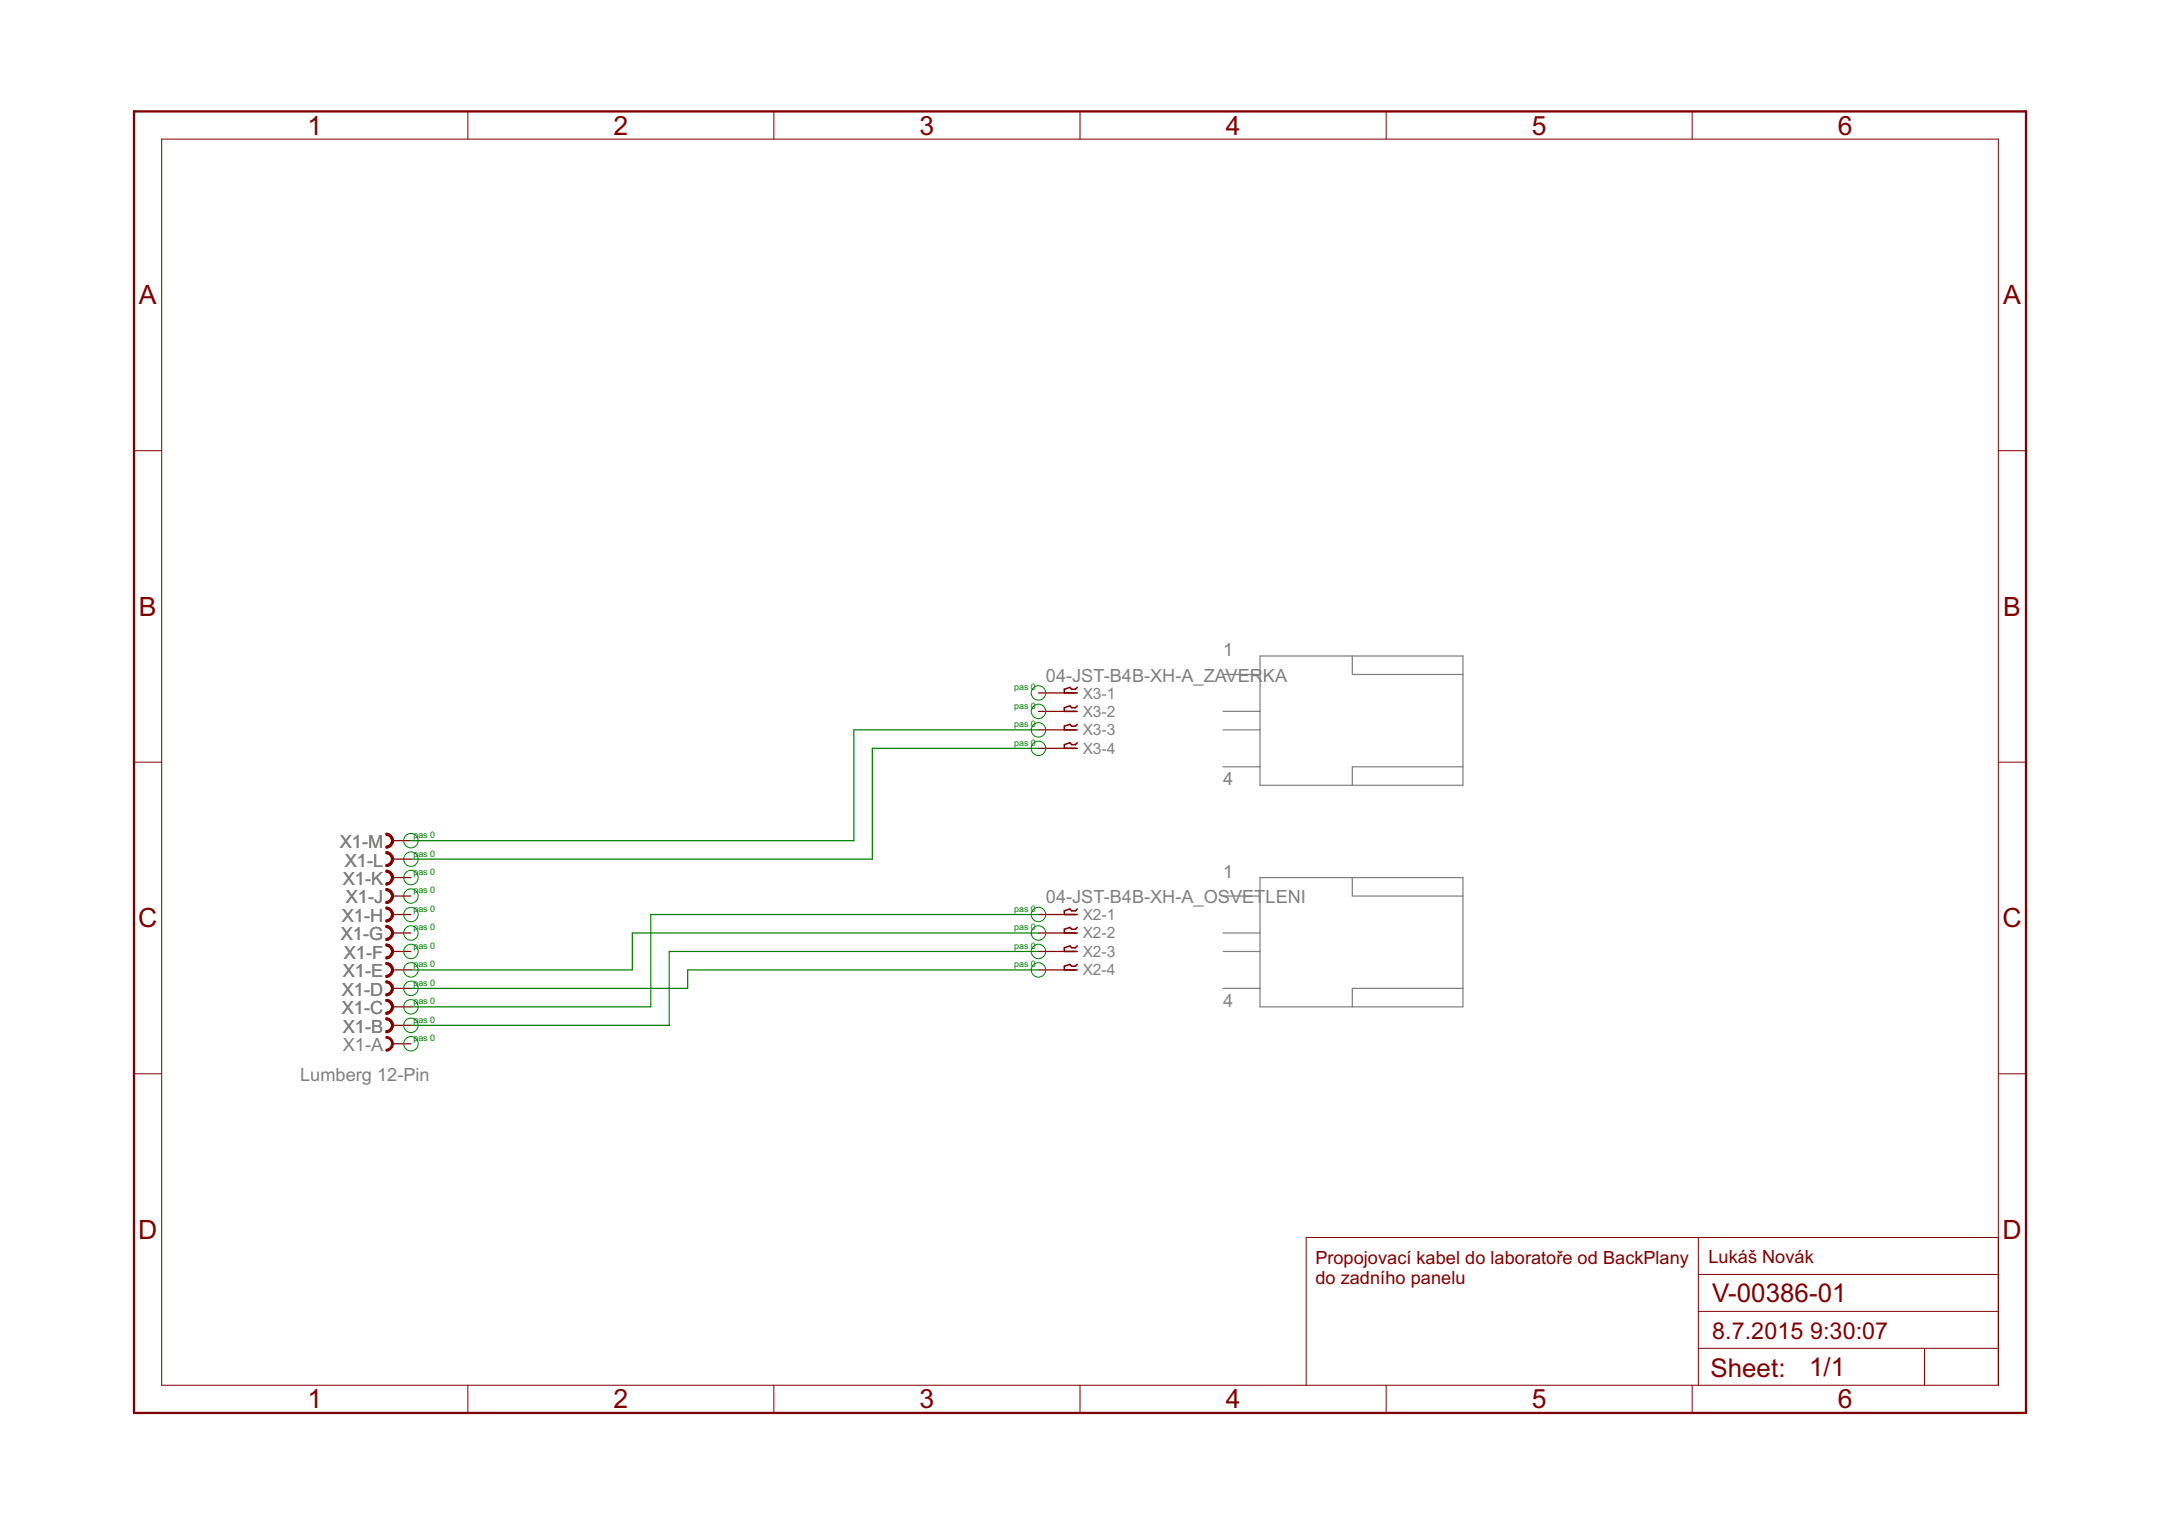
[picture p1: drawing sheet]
<?xml version="1.0" encoding="utf-8"?>
<!DOCTYPE eagle SYSTEM "eagle.dtd">
<eagle version="7.2.0">
<drawing>
<settings>
<setting alwaysvectorfont="no"/>
<setting verticaltext="up"/>
</settings>
<grid distance="0.1" unitdist="inch" unit="inch" style="lines" multiple="1" display="no" altdistance="0.01" altunitdist="inch" altunit="inch"/>
<schematic xreflabel="%F%N/%S.%C%R" xrefpart="/%S.%C%R">
<libraries>
<library name="Kabely">
<symbols>
<symbol name="FV">
<wire x1="0.889" y1="0.889" x2="0.889" y2="-0.889" width="0.254" layer="94" curve="180" cap="flat"/>
<text x="1.27" y="-0.762" size="1.778" layer="95">&gt;NAME</text>
<text x="-2.54" y="1.397" size="1.778" layer="96">&gt;VALUE</text>
<pin name="F" x="-2.54" y="0" visible="off" length="short" direction="pas"/>
</symbol>
<symbol name="F">
<wire x1="0.889" y1="0.889" x2="0.889" y2="-0.889" width="0.254" layer="94" curve="180" cap="flat"/>
<text x="1.27" y="-0.762" size="1.778" layer="95">&gt;NAME</text>
<pin name="F" x="-2.54" y="0" visible="off" length="short" direction="pas"/>
<wire x1="0.889" y1="0.889" x2="0.889" y2="-0.889" width="0.254" layer="94" curve="180" cap="flat"/>
<text x="1.27" y="-0.762" size="1.778" layer="95">&gt;NAME</text>
</symbol>
</symbols>
<devicesets>
<deviceset name="LU12MP" prefix="X" uservalue="yes">
<gates>
<gate name="-A" symbol="FV" x="2.54" y="27.94" addlevel="always" swaplevel="1"/>
<gate name="-B" symbol="F" x="2.54" y="25.4" addlevel="always" swaplevel="1"/>
<gate name="-C" symbol="F" x="2.54" y="22.86" addlevel="always" swaplevel="1"/>
<gate name="-D" symbol="F" x="2.54" y="20.32" addlevel="always" swaplevel="1"/>
<gate name="-E" symbol="F" x="2.54" y="17.78" addlevel="always" swaplevel="1"/>
<gate name="-F" symbol="F" x="2.54" y="15.24" addlevel="always" swaplevel="1"/>
<gate name="-G" symbol="F" x="2.54" y="12.7" addlevel="always" swaplevel="1"/>
<gate name="-H" symbol="F" x="2.54" y="10.16" addlevel="always" swaplevel="1"/>
<gate name="-J" symbol="F" x="2.54" y="7.62" addlevel="always" swaplevel="1"/>
<gate name="-K" symbol="F" x="2.54" y="5.08" addlevel="always" swaplevel="1"/>
<gate name="-L" symbol="F" x="2.54" y="2.54" addlevel="always" swaplevel="1"/>
<gate name="-M" symbol="F" x="2.54" y="0" addlevel="always" swaplevel="1"/>
</gates>
<devices>
<device name="" package="LU12MP">
<connects>
<connect gate="-A" pin="F" pad="A"/>
<connect gate="-B" pin="F" pad="B"/>
<connect gate="-C" pin="F" pad="C"/>
<connect gate="-D" pin="F" pad="D"/>
<connect gate="-E" pin="F" pad="E"/>
<connect gate="-F" pin="F" pad="F"/>
<connect gate="-G" pin="F" pad="G"/>
<connect gate="-H" pin="F" pad="H"/>
<connect gate="-J" pin="F" pad="J"/>
<connect gate="-K" pin="F" pad="K"/>
<connect gate="-L" pin="F" pad="L"/>
<connect gate="-M" pin="F" pad="M"/>
</connects>
<technologies>
<technology name="">
<attribute name="LU" value="12-Pin" constant="no"/>
</technology>
</technologies>
</device>
</devices>
</deviceset>
</devicesets>
</library>
<library name="bt_con-jst-xh">
<symbols>
<symbol name="P-VN">
<wire x1="0.254" y1="0" x2="-1.524" y2="0" width="0.2032" layer="94"/>
<wire x1="-1.524" y1="0" x2="-1.524" y2="0.508" width="0.2032" layer="94"/>
<wire x1="-1.524" y1="0.508" x2="-0.762" y2="0.762" width="0.2032" layer="94"/>
<wire x1="-0.762" y1="0.762" x2="-0.508" y2="0.508" width="0.2032" layer="94"/>
<wire x1="-0.508" y1="0.508" x2="0" y2="0.508" width="0.2032" layer="94"/>
<wire x1="0" y1="0.508" x2="0.254" y2="0.762" width="0.2032" layer="94"/>
<text x="1.016" y="-0.762" size="1.524" layer="95">&gt;NAME</text>
<text x="-4.064" y="1.524" size="1.778" layer="96">&gt;VALUE</text>
<pin name="1" x="-5.08" y="0" visible="off" length="middle" direction="pas"/>
</symbol>
<symbol name="P-N">
<wire x1="0.254" y1="0" x2="-1.524" y2="0" width="0.2032" layer="94"/>
<wire x1="-1.524" y1="0" x2="-1.524" y2="0.508" width="0.2032" layer="94"/>
<wire x1="-1.524" y1="0.508" x2="-0.762" y2="0.762" width="0.2032" layer="94"/>
<wire x1="-0.762" y1="0.762" x2="-0.508" y2="0.508" width="0.2032" layer="94"/>
<wire x1="-0.508" y1="0.508" x2="0" y2="0.508" width="0.2032" layer="94"/>
<wire x1="0" y1="0.508" x2="0.254" y2="0.762" width="0.2032" layer="94"/>
<text x="1.016" y="-0.762" size="1.524" layer="95">&gt;NAME</text>
<pin name="1" x="-5.08" y="0" visible="off" length="middle" direction="pas"/>
</symbol>
</symbols>
<devicesets>
<deviceset name="04-JST" prefix="X">
<gates>
<gate name="-1" symbol="P-VN" x="0" y="38.1" swaplevel="1"/>
<gate name="-2" symbol="P-N" x="0" y="35.56" addlevel="always" swaplevel="1"/>
<gate name="-3" symbol="P-N" x="0" y="33.02" addlevel="always" swaplevel="1"/>
<gate name="-4" symbol="P-N" x="0" y="30.48" addlevel="always" swaplevel="1"/>
</gates>
<devices>
<device name="-B4B-XH-A" package="B4B-XH">
<connects>
<connect gate="-1" pin="1" pad="P$1"/>
<connect gate="-2" pin="1" pad="P$2"/>
<connect gate="-3" pin="1" pad="P$3"/>
<connect gate="-4" pin="1" pad="P$4"/>
</connects>
<technologies>
<technology name=""/>
</technologies>
</device>
</devices>
</deviceset>
</devicesets>
</library>
<library name="frames">
<symbols>
<symbol name="A4L-LOC">
<wire x1="256.54" y1="3.81" x2="256.54" y2="8.89" width="0.1016" layer="94"/>
<wire x1="256.54" y1="8.89" x2="256.54" y2="13.97" width="0.1016" layer="94"/>
<wire x1="256.54" y1="13.97" x2="256.54" y2="19.05" width="0.1016" layer="94"/>
<wire x1="256.54" y1="19.05" x2="256.54" y2="24.13" width="0.1016" layer="94"/>
<wire x1="161.29" y1="3.81" x2="161.29" y2="24.13" width="0.1016" layer="94"/>
<wire x1="161.29" y1="24.13" x2="215.265" y2="24.13" width="0.1016" layer="94"/>
<wire x1="215.265" y1="24.13" x2="256.54" y2="24.13" width="0.1016" layer="94"/>
<wire x1="246.38" y1="3.81" x2="246.38" y2="8.89" width="0.1016" layer="94"/>
<wire x1="246.38" y1="8.89" x2="256.54" y2="8.89" width="0.1016" layer="94"/>
<wire x1="246.38" y1="8.89" x2="215.265" y2="8.89" width="0.1016" layer="94"/>
<wire x1="215.265" y1="8.89" x2="215.265" y2="3.81" width="0.1016" layer="94"/>
<wire x1="215.265" y1="8.89" x2="215.265" y2="13.97" width="0.1016" layer="94"/>
<wire x1="215.265" y1="13.97" x2="256.54" y2="13.97" width="0.1016" layer="94"/>
<wire x1="215.265" y1="13.97" x2="215.265" y2="19.05" width="0.1016" layer="94"/>
<wire x1="215.265" y1="19.05" x2="256.54" y2="19.05" width="0.1016" layer="94"/>
<wire x1="215.265" y1="19.05" x2="215.265" y2="24.13" width="0.1016" layer="94"/>
<text x="217.17" y="15.24" size="2.54" layer="94">&gt;DRAWING_NAME</text>
<text x="217.17" y="10.16" size="2.286" layer="94">&gt;LAST_DATE_TIME</text>
<text x="230.505" y="5.08" size="2.54" layer="94">&gt;SHEET</text>
<text x="216.916" y="4.953" size="2.54" layer="94">Sheet:</text>
<frame x1="0" y1="0" x2="260.35" y2="179.07" columns="6" rows="4" layer="94"/>
</symbol>
</symbols>
<devicesets>
<deviceset name="A4L-LOC" prefix="FRAME" uservalue="yes">
<gates>
<gate name="G$1" symbol="A4L-LOC" x="0" y="0"/>
</gates>
<devices>
<device name="">
<technologies>
<technology name=""/>
</technologies>
</device>
</devices>
</deviceset>
</devicesets>
</library>
</libraries>
<attributes>
</attributes>
<variantdefs>
</variantdefs>
<classes>
<class number="0" name="default" width="0" drill="0">
</class>
</classes>
<parts>
<part name="X1" library="Kabely" deviceset="LU12MP" device=""/>
<part name="X2" library="bt_con-jst-xh" deviceset="04-JST" device="-B4B-XH-A" value="04-JST-B4B-XH-A_OSVETLENI"/>
<part name="X3" library="bt_con-jst-xh" deviceset="04-JST" device="-B4B-XH-A" value="04-JST-B4B-XH-A_ZAVERKA"/>
<part name="FRAME1" library="frames" deviceset="A4L-LOC" device=""/>
</parts>
<sheets>
<sheet>
<plain>
<wire x1="154.94" y1="73.66" x2="154.94" y2="71.12" width="0.1524" layer="97"/>
<wire x1="154.94" y1="66.04" x2="154.94" y2="63.5" width="0.1524" layer="97"/>
<wire x1="154.94" y1="63.5" x2="154.94" y2="58.42" width="0.1524" layer="97"/>
<wire x1="154.94" y1="58.42" x2="154.94" y2="55.88" width="0.1524" layer="97"/>
<wire x1="154.94" y1="55.88" x2="167.64" y2="55.88" width="0.1524" layer="97"/>
<wire x1="167.64" y1="55.88" x2="182.88" y2="55.88" width="0.1524" layer="97"/>
<wire x1="182.88" y1="55.88" x2="182.88" y2="58.42" width="0.1524" layer="97"/>
<wire x1="182.88" y1="58.42" x2="182.88" y2="71.12" width="0.1524" layer="97"/>
<wire x1="182.88" y1="71.12" x2="182.88" y2="73.66" width="0.1524" layer="97"/>
<wire x1="182.88" y1="73.66" x2="167.64" y2="73.66" width="0.1524" layer="97"/>
<wire x1="154.94" y1="73.66" x2="167.64" y2="73.66" width="0.1524" layer="97"/>
<wire x1="167.64" y1="73.66" x2="167.64" y2="71.12" width="0.1524" layer="97"/>
<wire x1="167.64" y1="71.12" x2="182.88" y2="71.12" width="0.1524" layer="97"/>
<wire x1="182.88" y1="58.42" x2="167.64" y2="58.42" width="0.1524" layer="97"/>
<wire x1="167.64" y1="58.42" x2="167.64" y2="55.88" width="0.1524" layer="97"/>
<wire x1="154.94" y1="71.12" x2="149.86" y2="71.12" width="0.1524" layer="97"/>
<wire x1="154.94" y1="71.12" x2="154.94" y2="66.04" width="0.1524" layer="97"/>
<wire x1="154.94" y1="66.04" x2="149.86" y2="66.04" width="0.1524" layer="97"/>
<wire x1="149.86" y1="63.5" x2="154.94" y2="63.5" width="0.1524" layer="97"/>
<wire x1="154.94" y1="58.42" x2="149.86" y2="58.42" width="0.1524" layer="97"/>
<text x="149.86" y="73.66" size="1.778" layer="97">1</text>
<text x="149.86" y="55.88" size="1.778" layer="97">4</text>
<wire x1="154.94" y1="104.14" x2="154.94" y2="101.6" width="0.1524" layer="97"/>
<wire x1="154.94" y1="96.52" x2="154.94" y2="93.98" width="0.1524" layer="97"/>
<wire x1="154.94" y1="93.98" x2="154.94" y2="88.9" width="0.1524" layer="97"/>
<wire x1="154.94" y1="88.9" x2="154.94" y2="86.36" width="0.1524" layer="97"/>
<wire x1="154.94" y1="86.36" x2="167.64" y2="86.36" width="0.1524" layer="97"/>
<wire x1="167.64" y1="86.36" x2="182.88" y2="86.36" width="0.1524" layer="97"/>
<wire x1="182.88" y1="86.36" x2="182.88" y2="88.9" width="0.1524" layer="97"/>
<wire x1="182.88" y1="88.9" x2="182.88" y2="101.6" width="0.1524" layer="97"/>
<wire x1="182.88" y1="101.6" x2="182.88" y2="104.14" width="0.1524" layer="97"/>
<wire x1="182.88" y1="104.14" x2="167.64" y2="104.14" width="0.1524" layer="97"/>
<wire x1="154.94" y1="104.14" x2="167.64" y2="104.14" width="0.1524" layer="97"/>
<wire x1="167.64" y1="104.14" x2="167.64" y2="101.6" width="0.1524" layer="97"/>
<wire x1="167.64" y1="101.6" x2="182.88" y2="101.6" width="0.1524" layer="97"/>
<wire x1="182.88" y1="88.9" x2="167.64" y2="88.9" width="0.1524" layer="97"/>
<wire x1="167.64" y1="88.9" x2="167.64" y2="86.36" width="0.1524" layer="97"/>
<wire x1="154.94" y1="101.6" x2="149.86" y2="101.6" width="0.1524" layer="97"/>
<wire x1="154.94" y1="101.6" x2="154.94" y2="96.52" width="0.1524" layer="97"/>
<wire x1="154.94" y1="96.52" x2="149.86" y2="96.52" width="0.1524" layer="97"/>
<wire x1="149.86" y1="93.98" x2="154.94" y2="93.98" width="0.1524" layer="97"/>
<wire x1="154.94" y1="88.9" x2="149.86" y2="88.9" width="0.1524" layer="97"/>
<text x="149.86" y="104.14" size="1.778" layer="97">1</text>
<text x="149.86" y="86.36" size="1.778" layer="97">4</text>
<text x="22.86" y="45.72" size="1.778" layer="97">Lumberg 12-Pin</text>
<text x="162.56" y="17.78" size="1.778" layer="94">Propojovací kabel do laboratoře od BackPlany
do zadního panelu</text>
<text x="216.662" y="20.574" size="1.778" layer="94">Lukáš Novák</text>
</plain>
<instances>
<instance part="X1" gate="-A" x="35.56" y="50.8" rot="R180"/>
<instance part="X1" gate="-B" x="35.56" y="53.34" rot="R180"/>
<instance part="X1" gate="-C" x="35.56" y="55.88" rot="R180"/>
<instance part="X1" gate="-D" x="35.56" y="58.42" rot="R180"/>
<instance part="X1" gate="-E" x="35.56" y="60.96" rot="R180"/>
<instance part="X1" gate="-F" x="35.56" y="63.5" rot="R180"/>
<instance part="X1" gate="-G" x="35.56" y="66.04" rot="R180"/>
<instance part="X1" gate="-H" x="35.56" y="68.58" rot="R180"/>
<instance part="X1" gate="-J" x="35.56" y="71.12" rot="R180"/>
<instance part="X1" gate="-K" x="35.56" y="73.66" rot="R180"/>
<instance part="X1" gate="-L" x="35.56" y="76.2" rot="R180"/>
<instance part="X1" gate="-M" x="35.56" y="78.74" rot="R180"/>
<instance part="X2" gate="-1" x="129.54" y="68.58"/>
<instance part="X2" gate="-2" x="129.54" y="66.04"/>
<instance part="X2" gate="-3" x="129.54" y="63.5"/>
<instance part="X2" gate="-4" x="129.54" y="60.96"/>
<instance part="X3" gate="-1" x="129.54" y="99.06"/>
<instance part="X3" gate="-2" x="129.54" y="96.52"/>
<instance part="X3" gate="-3" x="129.54" y="93.98"/>
<instance part="X3" gate="-4" x="129.54" y="91.44"/>
<instance part="FRAME1" gate="G$1" x="0" y="0"/>
</instances>
<busses>
</busses>
<nets>
<net name="N$1" class="0">
<segment>
<pinref part="X2" gate="-3" pin="1"/>
<wire x1="124.46" y1="63.5" x2="73.66" y2="63.5" width="0.1524" layer="91"/>
<wire x1="73.66" y1="63.5" x2="73.66" y2="53.34" width="0.1524" layer="91"/>
<pinref part="X1" gate="-B" pin="F"/>
<wire x1="73.66" y1="53.34" x2="38.1" y2="53.34" width="0.1524" layer="91"/>
</segment>
</net>
<net name="N$2" class="0">
<segment>
<pinref part="X1" gate="-C" pin="F"/>
<wire x1="38.1" y1="55.88" x2="71.12" y2="55.88" width="0.1524" layer="91"/>
<wire x1="71.12" y1="55.88" x2="71.12" y2="68.58" width="0.1524" layer="91"/>
<pinref part="X2" gate="-1" pin="1"/>
<wire x1="71.12" y1="68.58" x2="124.46" y2="68.58" width="0.1524" layer="91"/>
</segment>
</net>
<net name="N$3" class="0">
<segment>
<pinref part="X2" gate="-2" pin="1"/>
<wire x1="124.46" y1="66.04" x2="68.58" y2="66.04" width="0.1524" layer="91"/>
<wire x1="68.58" y1="66.04" x2="68.58" y2="60.96" width="0.1524" layer="91"/>
<pinref part="X1" gate="-E" pin="F"/>
<wire x1="68.58" y1="60.96" x2="38.1" y2="60.96" width="0.1524" layer="91"/>
</segment>
</net>
<net name="N$4" class="0">
<segment>
<pinref part="X1" gate="-D" pin="F"/>
<wire x1="38.1" y1="58.42" x2="76.2" y2="58.42" width="0.1524" layer="91"/>
<wire x1="76.2" y1="58.42" x2="76.2" y2="60.96" width="0.1524" layer="91"/>
<pinref part="X2" gate="-4" pin="1"/>
<wire x1="76.2" y1="60.96" x2="124.46" y2="60.96" width="0.1524" layer="91"/>
</segment>
</net>
<net name="N$5" class="0">
<segment>
<pinref part="X1" gate="-L" pin="F"/>
<wire x1="38.1" y1="76.2" x2="101.6" y2="76.2" width="0.1524" layer="91"/>
<wire x1="101.6" y1="76.2" x2="101.6" y2="91.44" width="0.1524" layer="91"/>
<pinref part="X3" gate="-4" pin="1"/>
<wire x1="101.6" y1="91.44" x2="124.46" y2="91.44" width="0.1524" layer="91"/>
</segment>
</net>
<net name="N$6" class="0">
<segment>
<pinref part="X3" gate="-3" pin="1"/>
<wire x1="124.46" y1="93.98" x2="99.06" y2="93.98" width="0.1524" layer="91"/>
<wire x1="99.06" y1="93.98" x2="99.06" y2="78.74" width="0.1524" layer="91"/>
<pinref part="X1" gate="-M" pin="F"/>
<wire x1="99.06" y1="78.74" x2="38.1" y2="78.74" width="0.1524" layer="91"/>
</segment>
</net>
</nets>
</sheet>
</sheets>
</schematic>
</drawing>
<compatibility>
<note version="6.3" minversion="6.2.2" severity="warning">
Since Version 6.2.2 text objects can contain more than one line,
which will not be processed correctly with this version.
</note>
</compatibility>
</eagle>
